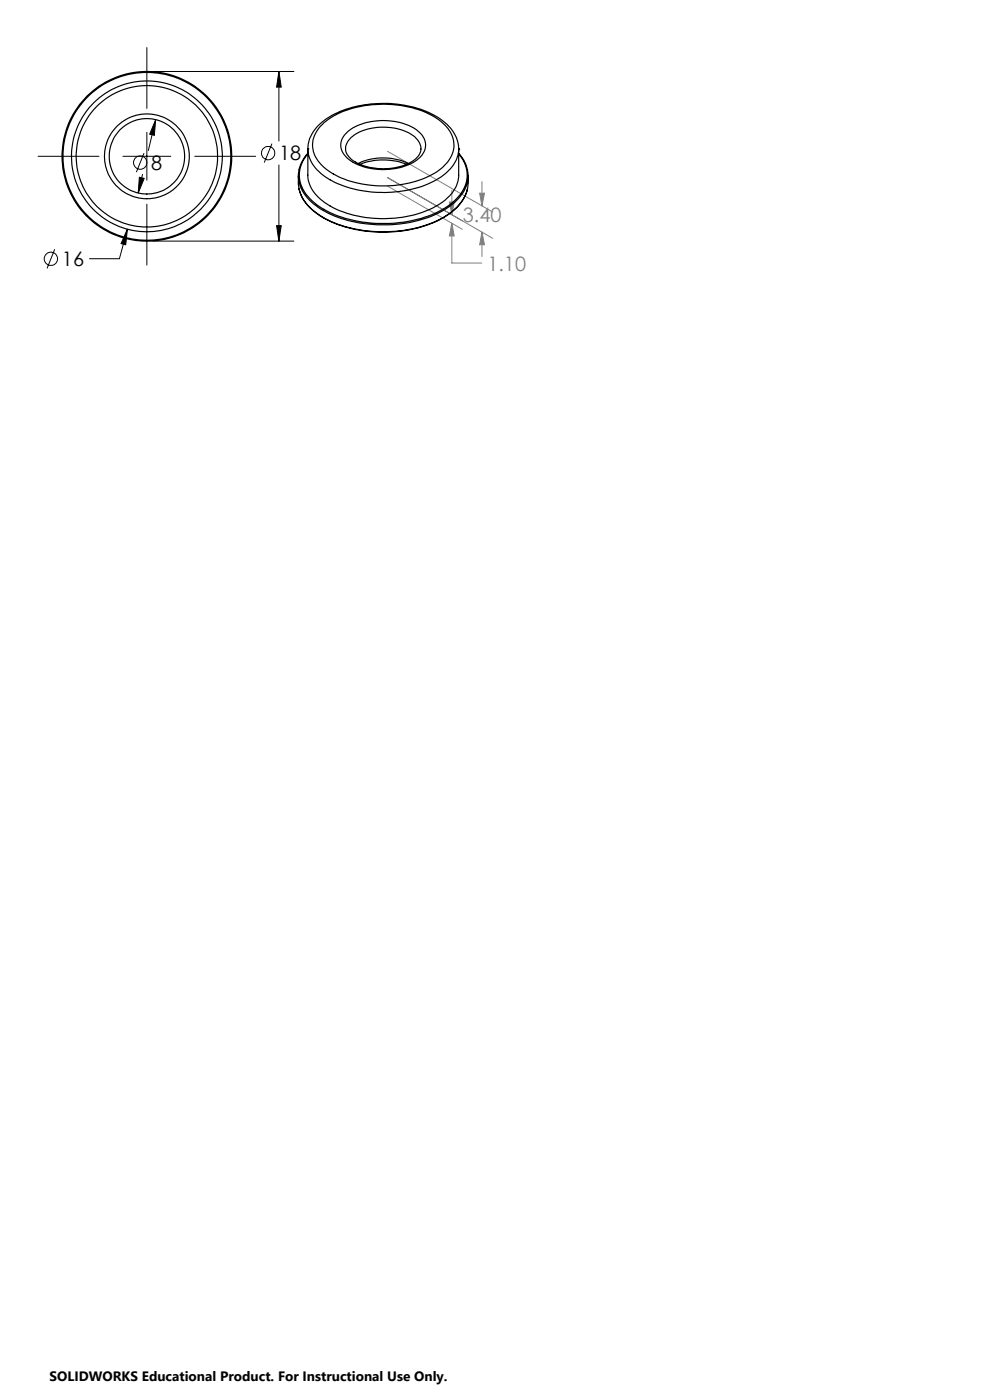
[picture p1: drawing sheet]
<svg xmlns="http://www.w3.org/2000/svg" width="210mm" height="297mm" viewBox="0 0 210 297" stroke-linecap="round" stroke-linejoin="round" font-family="sans-serif">
<g fill="none" stroke="#000" stroke-width=".21">
<path d="M31.2 10.1v12.9M32.4 15.2h29.9M59.2 15.2l.5 3.3h-1zM59.2 15.2v14.7M8.1 33.2h12.9M26.1 33.2h10.1M29.6 37.6l1 .2-1.3 3.2zM30.2 37l-.9 4M30.6 32.5l-1.7 4M31.2 28.1v10.1M33 25.4l-.3 3.3-1-.2zM33 25.4l-1.5 6.5"/>
<path d="M41.3 33.2h12.9M57.7 30.5l-1.6 4M59.2 35v16.1M11.6 52.9l-1.6 4M27 48.6l-.3 3.3-1-.2zM27 48.6l-1.7 6.3h-6.3M31.2 43.3v12.9M32.4 51.1h29.9M58.7 47.9h1l-.5 3.2z"/>
<circle cx="29.7" cy="34.5" r="1.42"/>
<circle cx="56.9" cy="32.5" r="1.41"/>
<circle cx="10.8" cy="54.9" r="1.41"/>
</g>
<path d="M82.2 32.1l22.3 12.9M82.2 39.5l15.9 9.1M102.2 38.5v5.2M95.3 42.9h1l-.5 2.6zM95.8 47.3l.5 2.8h-1zM95.8 40.4v5.1M95.8 47.3v8.5h6.4M98.1 46.8l-15.9-9.1 22.3 12.8M101.7 41h1.1l-.6 2.7zM102.2 49.2l.6 2.7h-1.1zM102.2 49.2v5.2" fill="none" stroke="#808080" stroke-width=".21"/>
<path d="M33 25.4l-1.3 3.1 1 .2zM29.6 37.6l-.3 3.4 1.3-3.2zM58.7 47.9h1l-.5 3.2zM59.2 15.2l.5 3.3h-1zM27 48.6l-1.3 3.1 1 .2z" fill="#000"/>
<path d="M102.2 49.2l.6 2.7h-1.1zM101.7 41h1.1l-.6 2.7zM95.3 42.9h1l-.5 2.6zM95.8 47.3l.5 2.8h-1z" fill="#808080"/>
<g fill="none" stroke="#000" stroke-width=".25">
<path d="M63.3 37.3l.1 2.8M65.3 32.5a8 8 0 0 0-1.9 3.5M65.3 31.6h.1M65.3 31.6v5.5a7.7 7.7 0 0 0 4.2 6.3 24.7 24.7 0 0 0 18.7 2.1 13.7 13.7 0 0 0 8.2-5.4l.8-1.7 .1-.9v-5.9M65.3 31.6a7.7 7.7 0 0 0 4.2 6.2 25 25 0 0 0 23 .4 8.1 8.1 0 0 0 4.8-6.6M65.3 32.6a6.7 6.7 0 0 0 .9 10 22.1 22.1 0 0 0 13.9 4.8 25.2 25.2 0 0 0 15.4-4 7.6 7.6 0 0 0 3.5-7.4 7.2 7.2 0 0 0-1.7-3.4M68.7 26a20.9 20.9 0 0 1 15.2-3.7 16.3 16.3 0 0 1 11.1 4.9 5.7 5.7 0 0 1-.9 8.1 19.5 19.5 0 0 1-12.9 4.1 19.1 19.1 0 0 1-12.8-4.2 5.7 5.7 0 0 1 0-8.8zM73.6 28.1a12.3 12.3 0 0 1 10.2-2.3 8.1 8.1 0 0 1 6.1 3.5 3.8 3.8 0 0 1-1.8 4.9 13.5 13.5 0 0 1-14.3-.5 3.4 3.4 0 0 1-.2-5.6zM74.5 29.2a11.8 11.8 0 0 1 10.8-1.6 5 5 0 0 1 4 4 3.8 3.8 0 0 1-2.6 3 12.8 12.8 0 0 1-12.1-.7 2.84 2.84 0 0 1-.1-4.7zM76 34.7a12.8 12.8 0 0 1 10.6 0M76.4 34.9a13.7 13.7 0 0 1 9.8 0M97.3 31.6a8.3 8.3 0 0 0-4.8-6.9 24.2 24.2 0 0 0-22.5 .1 8.2 8.2 0 0 0-4.7 6.8"/>
<path d="M97.3 32.5a7.1 7.1 0 0 1 1.8 3.5M97.3 31.6h.1M99.2 36a7.3 7.3 0 0 1-3.2 7.3 24.6 24.6 0 0 1-16 4.4 22.7 22.7 0 0 1-13.9-4.8 7.1 7.1 0 0 1-2.7-6.9M99.3 37.3v1.5a8.4 8.4 0 0 1-4.3 6.7 27 27 0 0 1-18.2 3.4 19.1 19.1 0 0 1-11.9-5.8l-.8-1.3-.7-1.7M63.4 40.1a10.8 10.8 0 0 0 6.6 6.9 28.3 28.3 0 0 0 24.2-.9 9.6 9.6 0 0 0 4.9-6"/>
<circle cx="31.2" cy="33.2" r="15"/>
<circle cx="31.2" cy="33.2" r="18"/>
<circle cx="31.2" cy="33.2" r="8"/>
<circle cx="31.2" cy="33.2" r="17.8"/>
<circle cx="31.2" cy="33.2" r="16"/>
<circle cx="31.2" cy="33.2" r="9"/>
</g>
<g font-size="4.2">
<text x="59.2" y="34">18</text>
<text x="32.1" y="36">8</text>
<text x="13.1" y="56.4">16</text>
</g>
<g font-size="4.2" fill="#808080">
<text x="98.2" y="47">3.40</text>
<text x="103.4" y="57.4">1.10</text>
</g>
<text font-size="2.9" x="10.5" y="292.9">SOLIDWORKS Educational Product. For Instructional Use Only.</text>
</svg>
